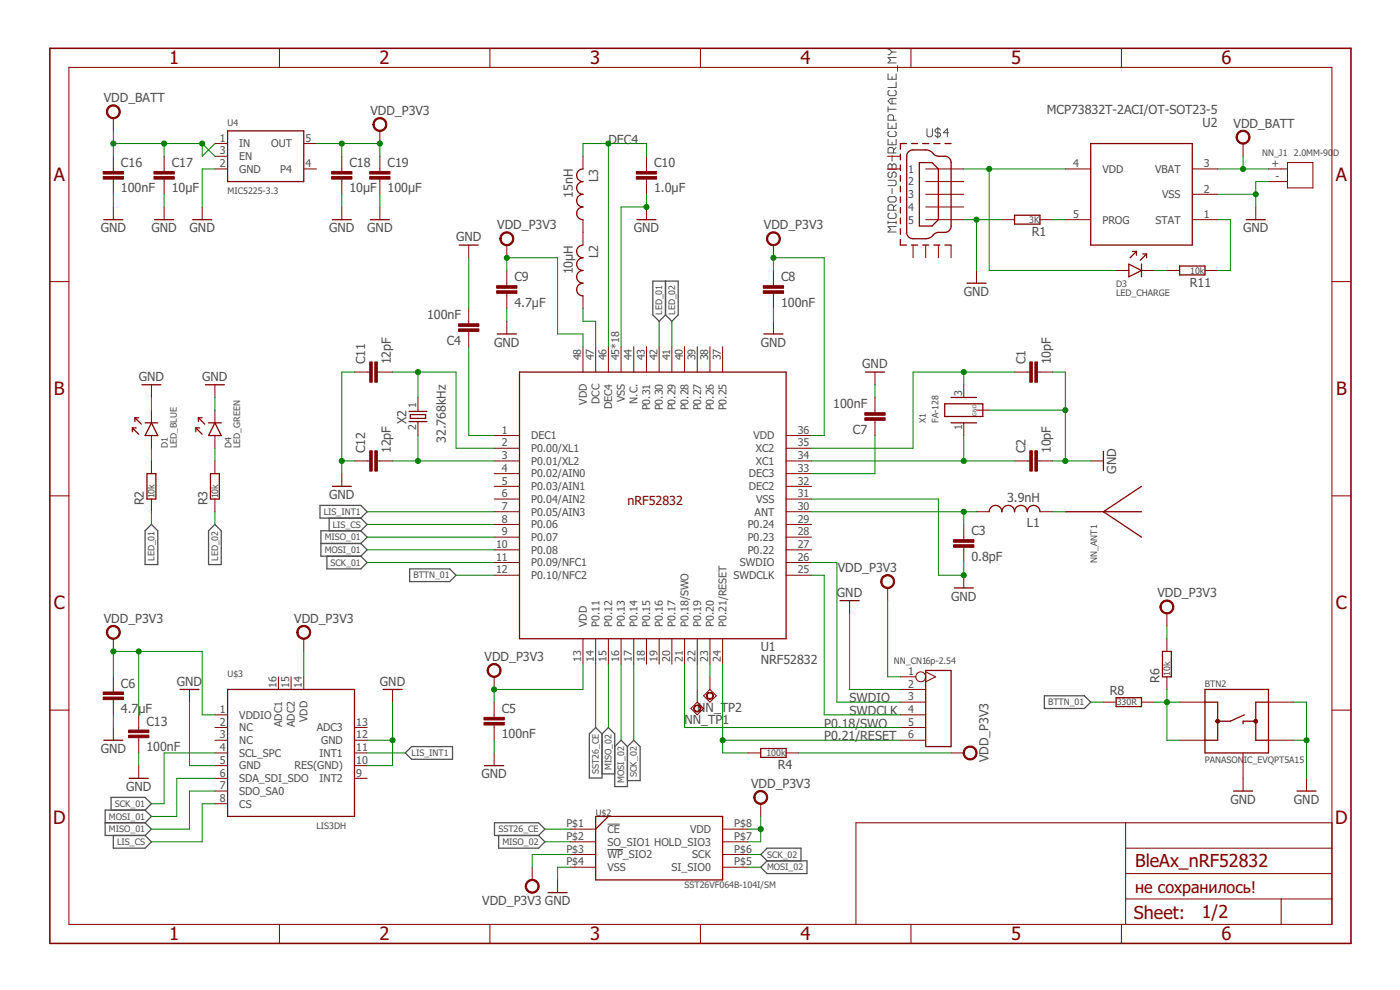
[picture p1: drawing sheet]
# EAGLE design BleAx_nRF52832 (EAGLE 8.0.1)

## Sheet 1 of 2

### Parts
ANT1  ANTENNA_QUARTER-WAVE_MONOPOLE_MEANDERED_LEFT  [QWMP_MEANDERED_LEFT_+6]
BTN2  PANASONIC_EVQPT5A15  [PANASONIC_EVQPT5A15]
C1  10pF  CAPACITOR_0402_N  [RESC0402_N]
C2  10pF  CAPACITOR_0402_N  [RESC0402_N]
C3  0.8pF  CAPACITOR_0402_N  [RESC0402_N]
C4  100nF  CAPACITOR_0402_N  [RESC0402_N]
C5  100nF  CAPACITOR_0402_N  [RESC0402_N]
C6  4.7µF  CAPACITOR_0603_N  [RESC0603_N]
C7  100nF  CAPACITOR_0402_N  [RESC0402_N]
C8  100nF  CAPACITOR_0402_N  [RESC0402_N]
C9  4.7µF  CAPACITOR_0603_N  [RESC0603_N]
C10  1.0µF  CAPACITOR_0603_N  [RESC0603_N]
C11  12pF  CAPACITOR_0402_N  [RESC0402_N]
C12  12pF  CAPACITOR_0402_N  [RESC0402_N]
C13  100nF  CAPACITOR_0402_N  [RESC0402_N]
C16  100nF  CAPACITOR_0402_N  [RESC0402_N]
C17  10µF  CAPACITOR_0603_N  [RESC0603_N]
C18  10µF  CAPACITOR_0603_N  [RESC0603_N]
C19  100µF  CAPACITOR_0805_N  [RESC0805_N]
D1  LED_BLUE  LED  [DIOC0603_N]
D3  LED_CHARGE  LED  [DIOC0603_N]
D4  LED_GREEN  LED  [DIOC0603_N]
J1  2.0MM-90D  CONN-HEADER-PH-SIDE-(2P-2.0MM)'90D'  [H2-2.0-90D]
L1  3.9nH  INDUCTOR_0402_N  [RESC0402_N]
L2  10µH  INDUCTOR_0603_N  [RESC0603_N]
L3  15nH  INDUCTOR_0402_N  [RESC0402_N]
NN_CN1  6p-2.54  DIP-BLACK-FEMALE-HEADER-VERT(6P-2.54)  [H6-2.54]
NN_TP1  TPSQTP08R  [TP08R]
NN_TP2  TPSQTP08R  [TP08R]
R1  3K  RESISTOR_0402_N  [RESC0402_N]
R2  10k  RESISTOR_0402_N  [RESC0402_N]
R3  10k  RESISTOR_0402_N  [RESC0402_N]
R4  100k  RESISTOR_0402_N  [RESC0402_N]
R6  10k  RESISTOR_0402_N  [RESC0402_N]
R8  330R  RESISTOR_0402_N  [RESC0402_N]
R11  10k  RESISTOR_0402_N  [RESC0402_N]
U1  NRF52832  [QFN40P600X600X90-48_N]
U2  MCP73832T-2ACI/OT-SOT23-5  PMIC-MCP73832T-2ACI/OT(SOT23-5)  [SOT-23-5]
U4  MIC5225-3.3  VREG_SOT23-5  [SOT23-5]
U$2  SST26VF064B-104I/SM  SST26VF  [SOIJ8]
U$3  LIS3DH  ACCEL_LIS3DHTR  [LGA16_3X3MM]
U$4  MICRO-USB-RECEPTACLE_MY  [47589-0001_MY]
X1  FA-128  [FA-128]
X2  32.768kHz  XTAL_32KHZ  [XTAL_3215_N]

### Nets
ANT: C3.1 L1.1 U1.30(ANT)
BTTN_01: R8.1 U1.12(P0.10/NFC2)
DEC3: C7.1 U1.33(DEC3)
DEC4: C10.1 L3.2 U1.46(DEC4)
GND: BTN2.3(B) BTN2.4(B') BTN2.5(GND) BTN2.6(GND) C1.2 C2.2 C3.2 C4.2 C5.2 C6.2 C7.2 C8.2 C9.2 C10.2 C11.1 C12.1 C13.2 C16.2 C17.2 C18.2 C19.2 D1.1(C) D4.1(C) J1.- NN_CN1.2 R1.2 U1.31(VSS) U1.45(VSS) U1.PAD(VSS) U1.PAD@VIA01(VSS) U1.PAD@VIA02(VSS) U1.PAD@VIA03(VSS) U1.PAD@VIA04(VSS) U1.PAD@VIA05(VSS) U1.PAD@VIA06(VSS) U1.PAD@VIA07(VSS) U1.PAD@VIA08(VSS) U1.PAD@VIA09(VSS) U1.PAD@VIA10(VSS) U1.PAD@VIA11(VSS) U1.PAD@VIA12(VSS) U1.PAD@VIA13(VSS) U1.PAD@VIA14(VSS) U1.PAD@VIA15(VSS) U1.PAD@VIA16(VSS) U2.2(VSS) U4.2(GND) U$2.P$4(VSS) U$3.5(GND) U$3.10(RES(GND)) U$3.12(GND) U$4.5 X1.2(GND) X1.4(GND)
LED_01: R2.1 U1.42(P0.30)
LED_02: R3.1 U1.41(P0.29)
LIS_CS: U1.8(P0.06) U$3.8(CS)
LIS_INT1: U1.7(P0.05/AIN3) U$3.11(INT1)
MISO_01: U1.9(P0.07) U$3.7(SDO_SA0)
MISO_02: U1.15(P0.12) U$2.P$2(SO_SIO1)
MOSI_01: U1.10(P0.08) U$3.6(SDA_SDI_SDO)
MOSI_02: U1.16(P0.13) U$2.P$5(SI_SIO0)
N$1: R1.1 U2.5(PROG)
N$2: L2.2 L3.1
N$3: C1.1 U1.35(XC2) X1.3
N$4: L2.1 U1.47(DCC)
N$5: ANT1.P$1 L1.2
N$6: BTN2.1(A) BTN2.2(A') R6.1 R8.2
N$7: D1.2(A) R2.2
N$8: D4.2(A) R3.2
N$9: D3.1(C) R11.2
N$10: R11.1 U2.1(STAT)
N$11: NN_TP1.TP U1.22(P0.19)
N$12: NN_TP2.TP U1.23(P0.20)
N$13: C4.1 U1.1(DEC1)
P0.18/SWO: NN_CN1.5 U1.21(P0.18/SWO)
P0.21/RESET: NN_CN1.6 R4.2 U1.24(P0.21/RESET)
SCK_01: U1.11(P0.09/NFC1) U$3.4(SCL_SPC)
SCK_02: U1.17(P0.14) U$2.P$6(SCK)
SST26_CE: U1.14(P0.11) U$2.P$1(!CE)
SWDCLK: NN_CN1.4 U1.25(SWDCLK)
SWDIO: NN_CN1.3 U1.26(SWDIO)
VCC_P5V0_USB: D3.2(A) U2.4(VDD) U$4.1
VDD_BATT: C16.1 C17.1 J1.+ U2.3(VBAT) U4.1(IN) U4.3(EN)
VDD_P3V3: C5.1 C6.1 C8.1 C9.1 C13.1 C18.1 C19.1 NN_CN1.1 R4.1 R6.2 U1.13(VDD) U1.36(VDD) U1.48(VDD) U4.5(OUT) U$2.P$3(!WP!_SIO2) U$2.P$7(HOLD_SIO3) U$2.P$8(VDD) U$3.1(VDDIO) U$3.14(VDD)
X1: C2.1 U1.34(XC1) X1.1
XL1: C11.2 U1.2(P0.00/XL1) X2.1
XL2: C12.2 U1.3(P0.01/XL2) X2.2
Unconnected: U1.4(P0.02/AIN0) U1.5(P0.03/AIN1) U1.6(P0.04/AIN2) U1.18(P0.15) U1.19(P0.16) U1.20(P0.17) U1.27(P0.22) U1.28(P0.23) U1.29(P0.24) U1.32(DEC2) U1.37(P0.25) U1.38(P0.26) U1.39(P0.27) U1.40(P0.28) U1.43(P0.31) U1.44(N.C.) U4.4 U$3.2(NC) U$3.3(NC) U$3.9(INT2) U$3.13(ADC3) U$3.15(ADC2) U$3.16(ADC1) U$4.2 U$4.3 U$4.4 U$4.P$1(GND1) U$4.P$2(GND2) U$4.P$3(GND3) U$4.P$4(GND4) U$4.P$5(GND5) U$4.P$6(GND6)

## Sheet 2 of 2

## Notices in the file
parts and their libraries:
microbuilder: This work is placed in the public domain, and may be freely used for commercial and non-commercial work with the following conditions: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
con-molex-usb_my: (C) 2014 Tomasz Boleslaw CEDRO, cederom@tlen.pl, http://www.tomek.cedro.info.
